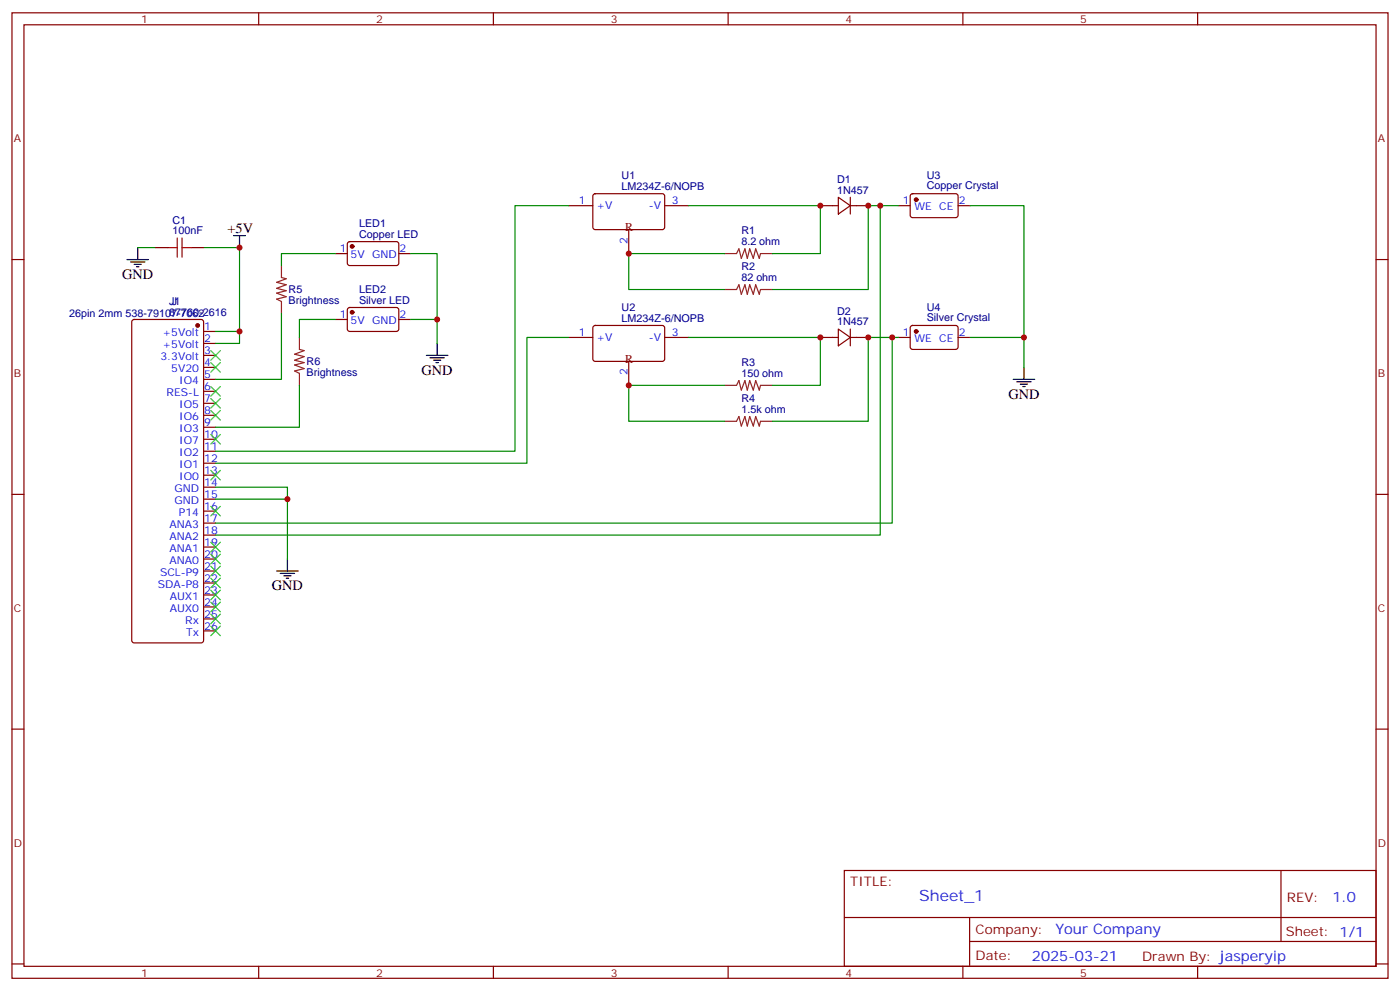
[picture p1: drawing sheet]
<svg xmlns="http://www.w3.org/2000/svg" width="412mm" height="292mm" viewBox="0 0 412 292" stroke-linecap="round" stroke-linejoin="round" font-family="sans-serif">
<g fill="none" stroke="#870000" stroke-width=".35">
<path d="M3.5 3.8h405.4v284.3h-405.4zM7.1 7.3h398.2v277.3h-398.2zM76.2 3.8v3.5M145.3 3.8v3.5M214.5 3.8v3.5M283.6 3.8v3.5M352.8 3.8v3.5M174.9 57.3l.4-.3 20.1 .1 .4 .6-.1 9.5-.6 .4h-20l-.5-.7v-9.2zM246.9 58.1l3.6 2.5-3.6 2.4zM250.5 58.1v4.9M268.3 57.3l.5-.3 13 .1 .4 .6v6l-.7 .4-13-.1-.4-.6v-5.7zM3.5 76.4h3.6"/>
<path d="M45.9 72.9h3.5M56.4 72.9h3.6M98.8 74.7h3.5M102.5 71.4l.5-.2h14l.5 .7-.1 5.9-.6 .4-14.1-.1-.4-.6v-5.6zM117.5 74.7h3.5M167.6 60.6h7M185.2 67.6v7.1M195.8 60.6h7M241.7 60.6h5.2M250.5 60.6h5.3M264.6 60.6h3.5M282.2 60.6h3.6"/>
<path d="M405.3 76.4h3.6M39 94.3l.5-.2h19.8l.6 .4 .1 94.1-.3 .5-.4 .2h-19.8l-.5-.2-.2-.5v-93.8zM60 97.6h3.5M98.8 94.1h3.5M102.5 90.8l.5-.2h14l.5 .7-.1 5.9-.6 .4-14.1-.1-.4-.6v-5.6zM117.5 94.1h3.5M167.6 99.4h7M174.9 96.1l.4-.3 20.1 .1 .4 .7-.1 9.4-.6 .4h-20l-.5-.7v-9.1zM195.8 99.4h7M241.7 99.4h5.2M246.9 96.9l3.6 2.5-3.6 2.4zM250.5 99.4h5.3"/>
<path d="M250.5 96.9v4.9M264.6 99.4h3.5M268.3 96.1l.5-.3 13 .1 .4 .7v5.9l-.7 .4-13-.1-.4-.6v-5.6zM282.2 99.4h3.6M60 101.1h3.5M60 104.7h3.5M60 108.2h3.5M60 111.7h3.5M60 115.3h3.5M60 118.8h3.5M185.2 106.4v7.1M60 122.3h3.5"/>
<path d="M60 125.8h3.5M60 129.4h3.5M60 132.9h3.5M60 136.4h3.5M60 139.9h3.5M3.5 145.6h3.6M60 143.5h3.5M60 147h3.5M60 150.5h3.5M60 154.1h3.5M60 157.6h3.5M405.3 145.6h3.6"/>
<path d="M60 161.1h3.5M60 164.6h3.5M60 168.2h3.5M60 171.7h3.5M60 175.2h3.5M60 178.8h3.5M60 182.3h3.5M60 185.8h3.5M3.5 214.7h3.6M405.3 214.7h3.6M248.7 256.4h156.6v28.2h-156.6zM377.3 256.4v20.9"/>
<path d="M248.7 270.2h156.5M285.6 277.3h119.6M285.6 270.2v14.1M3.5 283.9h3.6M76.2 284.6v3.5M145.3 284.6v3.5M214.5 284.6v3.5M283.6 284.6v3.5M352.8 284.6v3.5M405.3 283.9h3.6"/>
</g>
<g fill="#870000" stroke="#870000" stroke-width=".35">
<circle cx="58.2" cy="95.8" r=".53"/>
<circle cx="269.9" cy="58.8" r=".53"/>
<circle cx="269.9" cy="97.6" r=".53"/>
<circle cx="103.7" cy="72.6" r=".53"/>
<circle cx="103.7" cy="92" r=".53"/>
</g>
<path d="M82.9 78.2v3.5l1.4 .4-2.8 1 2.8 .8-2.8 1 2.8 .7-2.8 .7 2.8 1.1-2.8 .7 1.4 .7v3.5M213.4 74.7h3.6l.7-1.4 .7 2.8 1-2.8 .7 2.8 .7-2.8 1.1 2.8 .7-2.8 1.1 2.8 .3-1.4h3.5M88.2 99.4v3.5l1.4 .4-2.8 1 2.8 .7-2.8 1.1 2.8 .7-2.8 .7 2.8 1-2.8 .8 1.4 .7v3.5M213.4 85.3h3.6l.7-1.4 .7 2.8 1-2.8 .7 2.8 .7-2.8 1.1 2.8 .7-2.8 1.1 2.8 .3-1.4h3.5M213.4 113.5h3.6l.7-1.4 .7 2.8 1-2.8 .7 2.8 .7-2.8 1.1 2.8 .7-2.8 1.1 2.8 .3-1.4h3.5M213.4 124.1h3.6l.7-1.4 .7 2.8 1-2.8 .7 2.8 .7-2.8 1.1 2.8 .7-2.8 1.1 2.8 .3-1.4h3.5" fill="none" stroke="#8c2424" stroke-width=".35"/>
<g fill="none" stroke="#008700" stroke-width=".35">
<path d="M40.6 72.9h5.3M60 72.9h10.6v24.7h-7.1M98.8 74.7h-15.9v3.5M121 74.7h7.8v26.4M167.6 60.6h-15.9v72.3h-88.2M202.8 60.6h38.9v14.1h-14.2M213.4 74.7h-28.2v10.6h28.2M259.3 60.6v97h-195.8M264.6 60.6h-8.8v24.7h-28.3M285.8 60.6h15.8v47.6M70.6 97.6v3.5h-7.1M82.9 92.3v19.4h-19.4"/>
<path d="M98.8 94.1h-10.6v5.3M121 94.1h7.8M167.6 99.4h-12.4v37h-91.7M202.8 99.4h38.9v14.1h-14.2M262.8 99.4v54.7h-199.3M264.6 99.4h-8.8v24.7h-28.3M285.8 99.4h15.8M88.2 113.5v12.3h-24.7M213.4 113.5h-28.2v10.6h28.2M63.5 143.5h21.2v21.1M63.5 147h21.2"/>
</g>
<g fill="none" stroke="#000" stroke-width=".35">
<path d="M37.4 76.4h6.3M38.5 77.2h4.2M39.5 77.9h2.1M40.2 78.6h.7M40.6 72.9v3.5M68.8 69.4h3.5M70.6 69.4v3.5M125.6 104.7h6.3M126.6 105.4h4.3M127.7 106.1h2.1M128.4 106.8h.7M128.8 101.1v3.6"/>
<path d="M298.4 111.7h6.4M299.5 112.4h4.2M300.6 113.1h2.1M301.3 113.8h.7M301.6 108.2v3.5M81.5 168.2h6.3M82.5 168.9h4.3M83.6 169.6h2.1M84.3 170.3h.7M84.7 164.6v3.6"/>
</g>
<g fill="none" stroke="#3c3" stroke-width=".35">
<path d="M62.1 103.3l2.8 2.8M62.1 106.8l2.8 2.8M62.1 113.8l2.8 2.9M62.1 117.4l2.8 2.8M64.9 103.3l-2.8 2.8M64.9 106.8l-2.8 2.8M64.9 113.8l-2.8 2.9M64.9 117.4l-2.8 2.8M62.1 120.9l2.8 2.8M62.1 128l2.8 2.8M62.1 138.5l2.8 2.9M64.9 120.9l-2.8 2.8"/>
<path d="M64.9 128l-2.8 2.8M64.9 138.5l-2.8 2.9M62.1 149.1l2.8 2.8M62.1 159.7l2.8 2.8M64.9 149.1l-2.8 2.8M64.9 159.7l-2.8 2.8M62.1 163.2l2.8 2.9M62.1 166.8l2.8 2.8M62.1 170.3l2.8 2.8M62.1 173.8l2.8 2.8M62.1 177.3l2.8 2.9M64.9 163.2l-2.8 2.9"/>
<path d="M64.9 166.8l-2.8 2.8M64.9 170.3l-2.8 2.8M64.9 173.8l-2.8 2.8M64.9 177.3l-2.8 2.9M62.1 180.9l2.8 2.8M62.1 184.4l2.8 2.8M64.9 180.9l-2.8 2.8M64.9 184.4l-2.8 2.8"/>
</g>
<path d="M49.4 72.9h2.8M52.2 70.1v5.6M53.6 72.9h2.8M53.6 70.1v5.6" fill="none" stroke="#a10000" stroke-width=".35"/>
<g fill="#c00">
<circle cx="255.8" cy="60.6" r=".88"/>
<circle cx="185.2" cy="74.7" r=".88"/>
<circle cx="241.7" cy="60.6" r=".88"/>
<circle cx="185.2" cy="113.5" r=".88"/>
<circle cx="241.7" cy="99.4" r=".88"/>
<circle cx="301.6" cy="99.4" r=".88"/>
<circle cx="128.8" cy="94.1" r=".88"/>
<circle cx="70.6" cy="97.6" r=".88"/>
<circle cx="70.6" cy="72.9" r=".88"/>
<circle cx="255.8" cy="99.4" r=".88"/>
<circle cx="259.3" cy="60.6" r=".88"/>
<circle cx="262.8" cy="99.4" r=".88"/>
<circle cx="84.7" cy="147" r=".88"/>
</g>
<text font-size="4.6" fill="#00f" x="270.8" y="265.4">Sheet_1</text>
<g font-size="4.2">
<text x="67" y="68.7">+5V</text>
<text x="36" y="82.1">GND</text>
<text x="124.2" y="110.3">GND</text>
<text x="297" y="117.4">GND</text>
<text x="80.1" y="173.8">GND</text>
</g>
<g font-size="4.2" fill="#00f">
<text x="392.5" y="265.6">1.0</text>
<text x="310.9" y="275.2">Your Company</text>
<text x="304" y="283">2025-03-21</text>
</g>
<g font-size="3.9" fill="#800">
<text x="250.5" y="260.9">TITLE:</text>
<text x="379.1" y="265.6">REV:</text>
<text x="287.4" y="275.1">Company:</text>
<text x="378.7" y="275.8">Sheet: 1/1</text>
<text x="287.4" y="282.8">Date:</text>
<text x="336.4" y="282.9">Drawn By: jasperyip</text>
</g>
<g font-size="3.5" fill="#800">
<text x="184.1" y="68">R</text>
<text x="184.1" y="106.8">R</text>
</g>
<g font-size="3.2" fill="#800">
<text x="41.6" y="6.8">1</text>
<text x="110.8" y="6.8">2</text>
<text x="179.9" y="6.8">3</text>
<text x="249.1" y="6.8">4</text>
<text x="318.2" y="6.8">5</text>
<text x="4.1" y="41.9">A</text>
<text x="405.9" y="41.9">A</text>
<text x="4.1" y="111">B</text>
<text x="405.9" y="111">B</text>
<text x="4.1" y="180.2">C</text>
<text x="405.9" y="180.2">C</text>
<text x="4.1" y="249.3">D</text>
<text x="405.9" y="249.3">D</text>
<text x="41.6" y="287.6">1</text>
<text x="110.8" y="287.6">2</text>
<text x="179.9" y="287.6">3</text>
<text x="249.1" y="287.6">4</text>
<text x="318.2" y="287.6">5</text>
</g>
<g font-size="3.2" fill="#000080">
<text x="183.1" y="52.8">U1</text>
<text x="246.6" y="53.9">D1</text>
<text x="273" y="52.7">U3</text>
<text x="183.1" y="55.9">LM234Z-6/NOPB</text>
<text x="246.6" y="57">1N457</text>
<text x="273" y="55.8">Copper Crystal</text>
<text x="50.8" y="65.9">C1</text>
<text x="50.8" y="69">100nF</text>
<text x="105.8" y="70">Copper LED</text>
<text x="105.8" y="67">LED1</text>
<text x="218.4" y="69">R1</text>
<text x="218.4" y="72.2">8.2 ohm</text>
<text x="218.4" y="82.8">82 ohm</text>
<text x="218.4" y="79.6">R2</text>
<text x="49.9" y="89.8">J1</text>
<text x="50.6" y="89.8">J</text>
<text x="85" y="89.6">Brightness</text>
<text x="85" y="86.4">R5</text>
<text x="105.8" y="89.5">Silver LED</text>
<text x="105.8" y="86.4">LED2</text>
<text x="20.4" y="93.4">26pin 2mm 538-79107-7062</text>
<text x="49.9" y="93">87760-2616</text>
<text x="183.1" y="91.6">U2</text>
<text x="183.1" y="94.8">LM234Z-6/NOPB</text>
<text x="246.6" y="95.8">1N457</text>
<text x="246.6" y="92.7">D2</text>
<text x="273" y="94.6">Silver Crystal</text>
<text x="273" y="91.5">U4</text>
<text x="90.3" y="107.6">R6</text>
<text x="218.4" y="107.8">R3</text>
<text x="90.3" y="110.7">Brightness</text>
<text x="218.4" y="111">150 ohm</text>
<text x="218.4" y="118.4">R4</text>
<text x="218.4" y="121.6">1.5k ohm</text>
</g>
<g font-size="3.2" fill="#00f">
<text x="170.5" y="60.2">1</text>
<text x="175.7" y="61.6">+V</text>
<text x="191.1" y="61.6">-V</text>
<text x="197.9" y="60.2">3</text>
<text x="265.9" y="60.2">1</text>
<text x="269.4" y="62">WE CE</text>
<text x="282.4" y="60.2">2</text>
<text x="184.9" y="71.8" transform="rotate(-90 184.9 71.8)">2</text>
<text x="100.1" y="74.3">1</text>
<text x="103.3" y="76.1">5V GND</text>
<text x="117.7" y="74.3">2</text>
<text x="100.1" y="93.7">1</text>
<text x="103.3" y="95.5">5V GND</text>
<text x="117.7" y="93.7">2</text>
<text x="47.8" y="99">+5Volt</text>
<text x="60.1" y="97.3">1</text>
<text x="60.1" y="100.8">2</text>
<text x="170.5" y="99">1</text>
<text x="175.7" y="100.4">+V</text>
<text x="191.1" y="100.4">-V</text>
<text x="197.9" y="99">3</text>
<text x="265.9" y="99">1</text>
<text x="269.4" y="100.8">WE CE</text>
<text x="282.4" y="99">2</text>
<text x="47.3" y="106.1">3.3Volt</text>
<text x="47.8" y="102.6">+5Volt</text>
<text x="60.1" y="104.3">3</text>
<text x="60.1" y="107.8">4</text>
<text x="50.5" y="109.6">5V20</text>
<text x="52.8" y="113.1">IO4</text>
<text x="60.1" y="111.4">5</text>
<text x="184.9" y="110.6" transform="rotate(-90 184.9 110.6)">2</text>
<text x="49.1" y="116.7">RES-L</text>
<text x="60.1" y="114.9">6</text>
<text x="60.1" y="118.4">7</text>
<text x="52.8" y="120.2">IO5</text>
<text x="52.8" y="123.7">IO6</text>
<text x="60.1" y="122">8</text>
<text x="60.1" y="125.5">9</text>
<text x="52.8" y="127.2">IO3</text>
<text x="52.8" y="130.8">IO7</text>
<text x="60.1" y="129">10</text>
<text x="52.8" y="134.3">IO2</text>
<text x="52.8" y="137.8">IO1</text>
<text x="60.1" y="132.5">11</text>
<text x="60.1" y="136.1">12</text>
<text x="52.8" y="141.4">IO0</text>
<text x="60.1" y="139.6">13</text>
<text x="60.1" y="143.1">14</text>
<text x="51.4" y="144.9">GND</text>
<text x="51.4" y="148.4">GND</text>
<text x="60.1" y="146.6">15</text>
<text x="49.9" y="155.5">ANA3</text>
<text x="52.7" y="151.9">P14</text>
<text x="60.1" y="150.2">16</text>
<text x="60.1" y="153.7">17</text>
<text x="49.9" y="159">ANA2</text>
<text x="60.1" y="157.2">18</text>
<text x="60.1" y="160.8">19</text>
<text x="49.9" y="162.5">ANA1</text>
<text x="49.9" y="166.1">ANA0</text>
<text x="60.1" y="164.3">20</text>
<text x="60.1" y="167.8">21</text>
<text x="46.5" y="173.1">SDA-P8</text>
<text x="47.1" y="169.6">SCL-P9</text>
<text x="60.1" y="171.3">22</text>
<text x="50" y="176.6">AUX1</text>
<text x="60.1" y="174.9">23</text>
<text x="60.1" y="178.4">24</text>
<text x="50" y="180.2">AUX0</text>
<text x="54.6" y="183.7">Rx</text>
<text x="60.1" y="181.9">25</text>
<text x="60.1" y="185.5">26</text>
<text x="54.8" y="187.2">Tx</text>
</g>
</svg>
